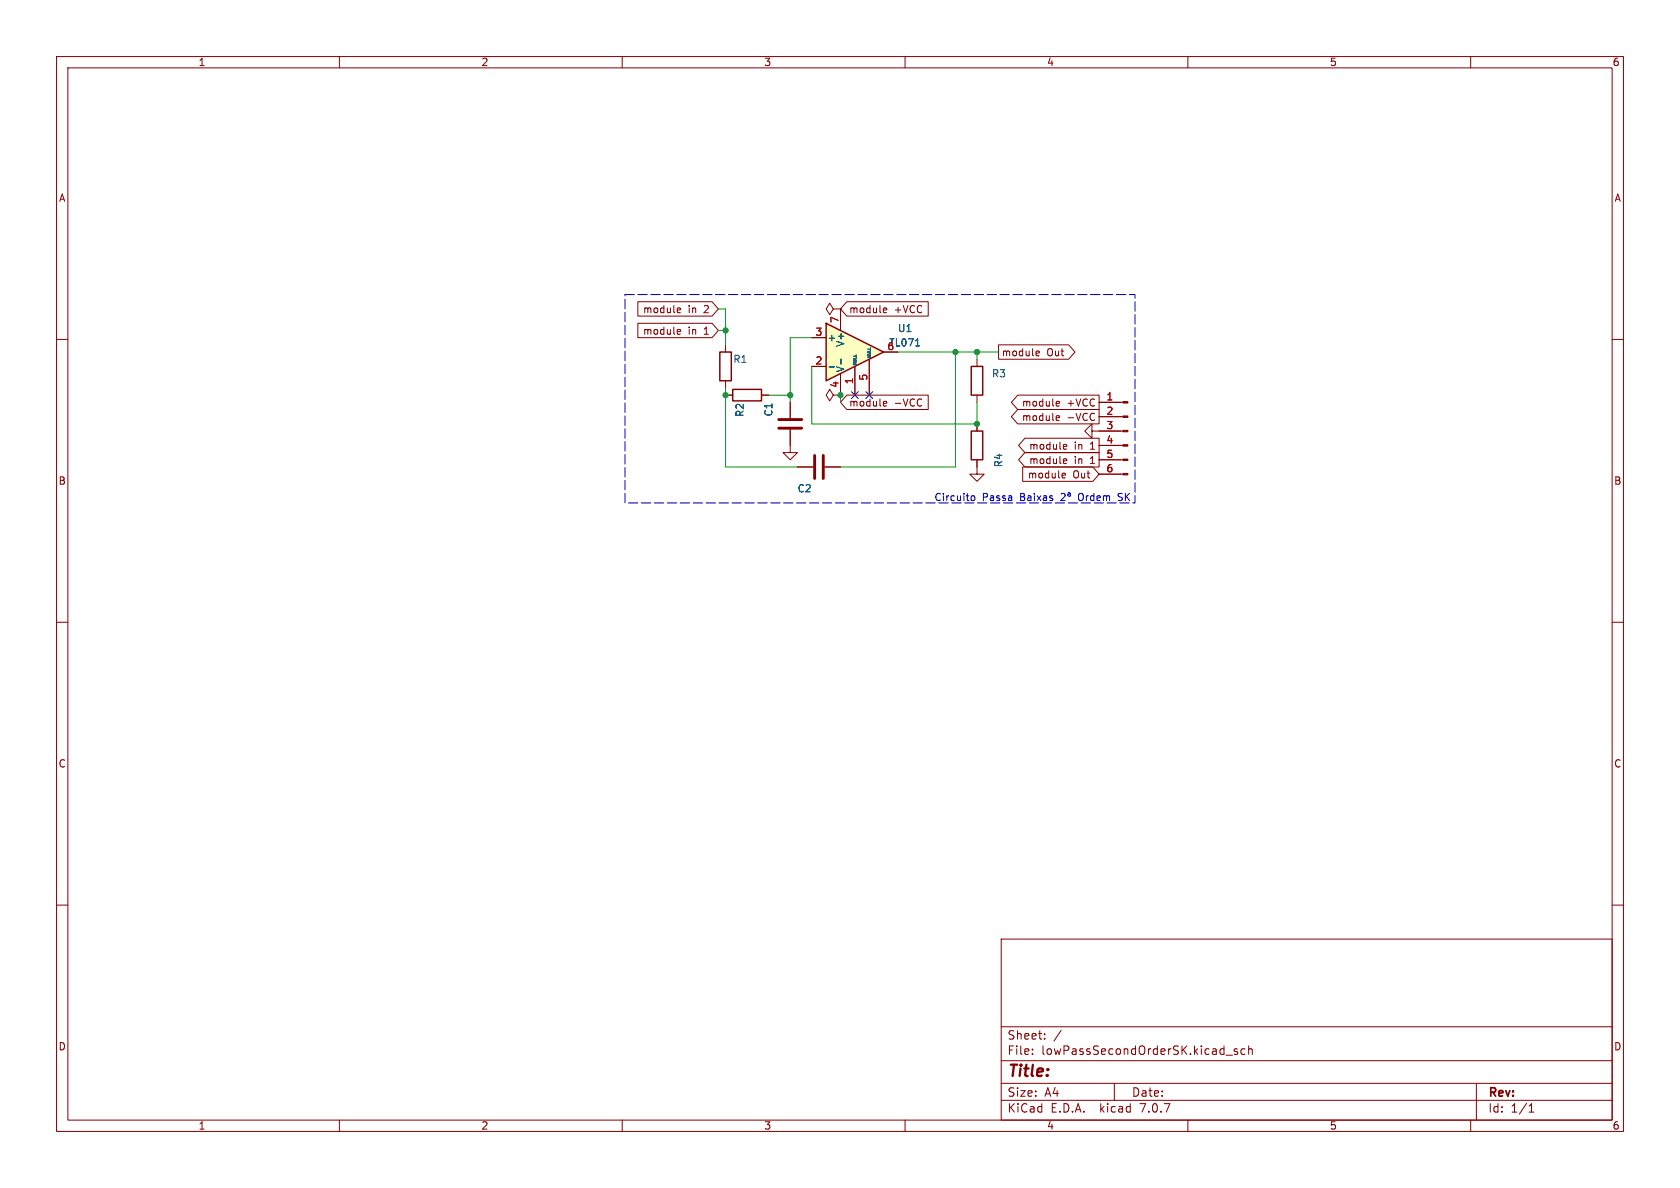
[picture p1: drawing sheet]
<svg xmlns="http://www.w3.org/2000/svg" width="297mm" height="210mm" viewBox="0 0 297 210" stroke-linecap="round" stroke-linejoin="round" font-family="sans-serif">
<g fill="none" stroke="#840000" stroke-width=".18">
<path d="M10 10h277v190h-277zM12 12h273v186h-273zM60 10v2M110 10v2M160 10v2M210 10v2M260 10v2M10 60h2M147.3 54.6l-.6-1-.7 1 .7 1 .6-1h1.3M148.6 54.6h.1M285 60h2M128.3 69.9h1.2"/>
<path d="M128.3 61v1.2M128.3 67.3v1.3M134.6 69.9h1.3M139.7 75.9v4.1h1.3l-1.3 1.3-1.3-1.3h1.3M139.7 71.1v2.8M147.3 69.9l-.6-1.1-.7 1.1 .7 1 .6-1h1.3M148.6 69.9h.1M172.7 63.5v1.3M172.7 69.9v1.2M172.7 74.9v1.3M193 76.2v-1.3l-1.2 1.3 1.2 1.3v-1.3h5.5M194.3 78.7h4.2"/>
<path d="M194.3 73.7h4.2M194.3 71.1h4.2M172.7 81.3v2.5h1.3l-1.3 1.3-1.3-1.3h1.3M194.3 83.8h4.2M194.3 81.3h4.2M10 110h2M285 110h2M10 160h2M285 160h2M177 166h108v32h-108zM60 198v2M110 198v2"/>
<path d="M160 198v2M177 194.5h108M177 191.5h108M177 187.5h108M177 181.5h108M182.5 186.3v.1M182.5 185.5v.1M184.7 183.6v.1M184.7 182.8v.1M187.6 182.1l-1.3 2M197 191.5v3M210 198v2"/>
<path d="M216.7 186.5h1.2M218.7 185.5l-.3-.1-.2 .2v.2l.5 .2v.3h-.5M220.1 185.5l-.4-.1-.3 .3v.4l.1 .2h.6M220.7 185.5l.3-.1 .3 .1 .1 .9M220.7 184.9v1.5M260 198v2M261 191.5v6.5M270.3 196.6h.9M270.3 195.5l.4-.4v1.5"/>
</g>
<path d="M137.7 75.7h4M137.7 74.2h4" fill="none" stroke="#840000" stroke-width=".51"/>
<path d="M127.3 62.2h2v5.1h-2zM129.5 68.8h5.1v2.1h-5.1zM171.7 76.2h2v5.1h-2zM171.7 64.8h2v5.1h-2z" fill="none" stroke="#840000" stroke-width=".25"/>
<g fill="#840000" stroke="#840000" stroke-width=".18">
<path d="M198.5 83.7h.9v.2h-.9z"/>
<path d="M198.5 81.2h.9v.2h-.9z"/>
<path d="M198.5 78.6h.9v.3h-.9z"/>
<path d="M198.5 76.1h.9v.2h-.9z"/>
<path d="M198.5 73.5h.9v.3h-.9z"/>
<path d="M198.5 71h.9v.2h-.9z"/>
</g>
<path d="M146 57.2l10.2 5-10.2 5.1z" fill="#ffffc2"/>
<path d="M146 57.2l10.2 5-10.2 5.1z" fill="none" stroke="#840000" stroke-width=".25"/>
<g fill="none" stroke="#840000" stroke-width=".18">
<path d="M112.8 57.1h13.1l1.1 1.3-1.1 1.3h-13.1zM112.8 53.3h13.1l1.1 1.3-1.1 1.3h-13.1zM119.9 54.4l.4 .1v.2l-.6 .2M119.9 58.2l.4 .1v.2l-.6 .2M120.3 55.2l-.4 .1M120.3 59l-.4 .1M143.5 59.7h2.5M148.6 54.6h.1M148.6 54.6v3.8M149.7 53.3h14.4v2.6h-14.4l-1.1-1.3zM156.3 54.4l.4 .1 .1 .2-.6 .2M156.7 55.2l-.4 .1"/>
<path d="M128.3 69.9h1.2M134.6 69.9h1.3M139.7 71.1v2.8M139.7 75.9v2.8M143.5 64.8h2.5M148.6 69.9h.1M148.6 66v3.9M149.7 69.8h14.4v2.6h-14.4l-1.1-1.3zM151.1 64.8v5.1M153.7 63.5v6.4M156.2 62.2h2.5M156.3 70.9l.4 .1 .1 .2-.6 .2"/>
<path d="M156.7 71.7l-.4 .1M172.7 74.9v1.3M176.5 61h12.4l1.1 1.2-1.1 1.3h-12.4zM179.9 72.4h14.4v2.5h-14.4l-1.1-1.2zM179.9 69.8h14.4v2.6h-14.4l-1.1-1.3zM181.2 77.5h13.1v2.5h-13.1l-1.1-1.3zM183.3 62.1h.4l.1 .3-.6 .1M183.7 62.8l-.4 .1M186.9 70.9l.4 .1v.2l-.6 .2M186.9 73.5h.4v.3l-.6 .1M187.3 71.7l-.4 .1M187.3 74.3h-.4"/>
<path d="M188.2 78.6h.3l.1 .3-.6 .1M188.5 79.3l-.3 .1M194.3 71.1h3.8M194.3 73.7h3.8M194.3 76.2h3.8M194.3 78.7h3.8M141 82.6h2.8M145.8 82.6h2.8M172.7 81.3v1.3M180.8 82.5h12.4l1.1 1.3-1.1 1.3h-12.4zM181.2 80h13.1v2.6h-13.1l-1.1-1.3zM187.9 83.6l.4 .1 .1 .2-.6 .2"/>
<path d="M188.2 81.1l.3 .1 .1 .2-.6 .1M188.3 84.4l-.4 .1M188.5 81.9l-.3 .1M194.3 81.3h3.8M194.3 83.8h3.8"/>
</g>
<path d="M146.6 64.9h.9M148.7 63.5v.9M161.9 61.2h.7" fill="none" stroke="#006464" stroke-width=".18"/>
<path d="M144 80.5v4.1M145.5 80.5v4.1" fill="none" stroke="#840000" stroke-width=".51"/>
<path d="M171.7 87.8l.2-.2 .4 .2v.4l-.1 .2-.3 .1-.2-.1zM187.6 87.3l.5-.1 .2 .4-.8 .9h.8M188.8 87.2h.3l.1 .5M189.2 87.3h-.3l-.2 .2 .2 .2 .3-.1M197.7 88.4l.2 .1M197.9 87.2l-.2 .3 .2 .3" fill="none" stroke="#0000c2" stroke-width=".18"/>
<path d="M110.5 52.1h90.2v36.8h-90.2v-36.8" fill="none" stroke="#0000c2" stroke-width=".18" stroke-dasharray="1.7 .6"/>
<path d="M127 54.6h1.3v6.4M127 58.4h1.3M143.5 59.7h-3.8v11.4M128.3 68.6v14h12.7M135.9 69.9h3.8M143.5 64.8v10.1h29.2v-3.8M148.6 69.9v1.2M158.7 62.2h17.8M168.9 62.2v20.4h-20.3M172.7 62.2v1.3" fill="none" stroke="#009600" stroke-width=".18"/>
<path d="M150.5 69.2l1.2 1.3M151.7 69.2l-1.2 1.3M153.1 69.2l1.2 1.3M154.3 69.2l-1.2 1.3" fill="none" stroke="#000084" stroke-width=".18"/>
<g fill="#009600" stroke="#009600" stroke-width=".18">
<circle cx="128.3" cy="69.9" r=".46"/>
<circle cx="139.7" cy="69.9" r=".46"/>
<circle cx="148.6" cy="69.9" r=".46"/>
<circle cx="128.3" cy="58.4" r=".46"/>
<circle cx="172.7" cy="62.2" r=".46"/>
<circle cx="168.9" cy="62.2" r=".46"/>
<circle cx="172.7" cy="74.9" r=".46"/>
</g>
<text font-size="2.8" fill="#840000" x="178" y="190.9">Title:</text>
<g font-size="2.1" fill="#840000">
<text x="178" y="184">Sheet:</text>
<text x="178" y="186.7">File:</text>
<text x="184.1" y="186.7">lowPassSecondOrderSK.kicad_sch</text>
<text x="178" y="196.9">KiCad</text>
<text x="178" y="194.1">Size:</text>
<text x="184.7" y="194.1">A4</text>
<text x="185.7" y="196.9">E.D.A.</text>
<text x="194.6" y="196.9">kicad</text>
<text x="200" y="194.1">Date:</text>
<text x="201.8" y="196.9">7.0.7</text>
<text x="263" y="194.3">Rev:</text>
<text x="263" y="196.9">Id:</text>
<text x="267.1" y="196.9">1/1</text>
</g>
<g font-size="1.8" fill="#840000">
<text x="35" y="11.9">1</text>
<text x="85" y="11.9">2</text>
<text x="135" y="11.9">3</text>
<text x="185" y="11.9">4</text>
<text x="235" y="11.9">5</text>
<text x="285" y="11.9">6</text>
<text x="10.3" y="35.9">A</text>
<text x="285.3" y="35.9">A</text>
<text x="113.6" y="59.4">module</text>
<text x="113.6" y="55.6">module</text>
<text x="121.6" y="59.4">in</text>
<text x="121.6" y="55.6">in</text>
<text x="124.6" y="59.4">1</text>
<text x="124.6" y="55.6">2</text>
<text x="150" y="55.6">module</text>
<text x="158.1" y="55.6">+VCC</text>
<text x="177" y="63.2">module</text>
<text x="185.1" y="63.2">Out</text>
<text x="150" y="72.1">module</text>
<text x="158.1" y="72.1">-VCC</text>
<text x="180.6" y="74.6">module</text>
<text x="180.6" y="72.1">module</text>
<text x="188.6" y="74.6">-VCC</text>
<text x="188.6" y="72.1">+VCC</text>
<text x="181.8" y="82.2">module</text>
<text x="181.8" y="79.7">module</text>
<text x="189.9" y="82.2">in</text>
<text x="189.9" y="79.7">in</text>
<text x="192.8" y="82.2">1</text>
<text x="192.8" y="79.7">1</text>
<text x="10.3" y="85.9">B</text>
<text x="181.6" y="84.8">module</text>
<text x="189.7" y="84.8">Out</text>
<text x="285.3" y="85.9">B</text>
<text x="10.3" y="135.9">C</text>
<text x="285.3" y="135.9">C</text>
<text x="10.3" y="185.9">D</text>
<text x="285.3" y="185.9">D</text>
<text x="35" y="199.9">1</text>
<text x="85" y="199.9">2</text>
<text x="135" y="199.9">3</text>
<text x="185" y="199.9">4</text>
<text x="235" y="199.9">5</text>
<text x="285" y="199.9">6</text>
</g>
<g font-size="1.8" fill="#a90000">
<text x="144.1" y="59.4">3</text>
<text x="148.3" y="57.2" transform="rotate(-90 148.3 57.2)">7</text>
<text x="144.1" y="64.5">2</text>
<text x="156.8" y="62">6</text>
<text x="148.3" y="68.7" transform="rotate(-90 148.3 68.7)">4</text>
<text x="150.9" y="68" transform="rotate(-90 150.9 68)">1</text>
<text x="153.4" y="67.4" transform="rotate(-90 153.4 67.4)">5</text>
<text x="195.5" y="70.9">1</text>
<text x="195.5" y="73.4">2</text>
<text x="195.5" y="75.9">3</text>
<text x="195.5" y="78.5">4</text>
<text x="195.5" y="81">5</text>
<text x="195.5" y="83.6">6</text>
</g>
<g font-size="1.8" fill="#006464">
<text x="158.6" y="58.9">U1</text>
<text x="129.5" y="64.4">R1</text>
<text x="146.2" y="60.6">+</text>
<text x="149.5" y="65.9" transform="rotate(-90 149.5 65.9)">V-</text>
<text x="149.5" y="61.4" transform="rotate(-90 149.5 61.4)">V+</text>
<text x="157.1" y="61.4">TL071</text>
<text x="175.3" y="66.9">R3</text>
<text x="131.7" y="73.8" transform="rotate(-90 131.7 73.8)">R2</text>
<text x="136.8" y="73.7" transform="rotate(-90 136.8 73.7)">C1</text>
<text x="177.4" y="82.7" transform="rotate(-90 177.4 82.7)">R4</text>
<text x="140.9" y="87.2">C2</text>
</g>
<g font-size="1.8" fill="#0000c2">
<text x="165.1" y="88.7">Circuito</text>
<text x="173.6" y="88.7">Passa</text>
<text x="180.4" y="88.7">Baixas</text>
<text x="191.1" y="88.7">Ordem</text>
<text x="198.3" y="88.7">SK</text>
</g>
<g font-size=".7" fill="#006464">
<text x="151.5" y="64.6" transform="rotate(-90 151.5 64.6)">NULL</text>
<text x="154.1" y="63.4" transform="rotate(-90 154.1 63.4)">NULL</text>
</g>
</svg>
